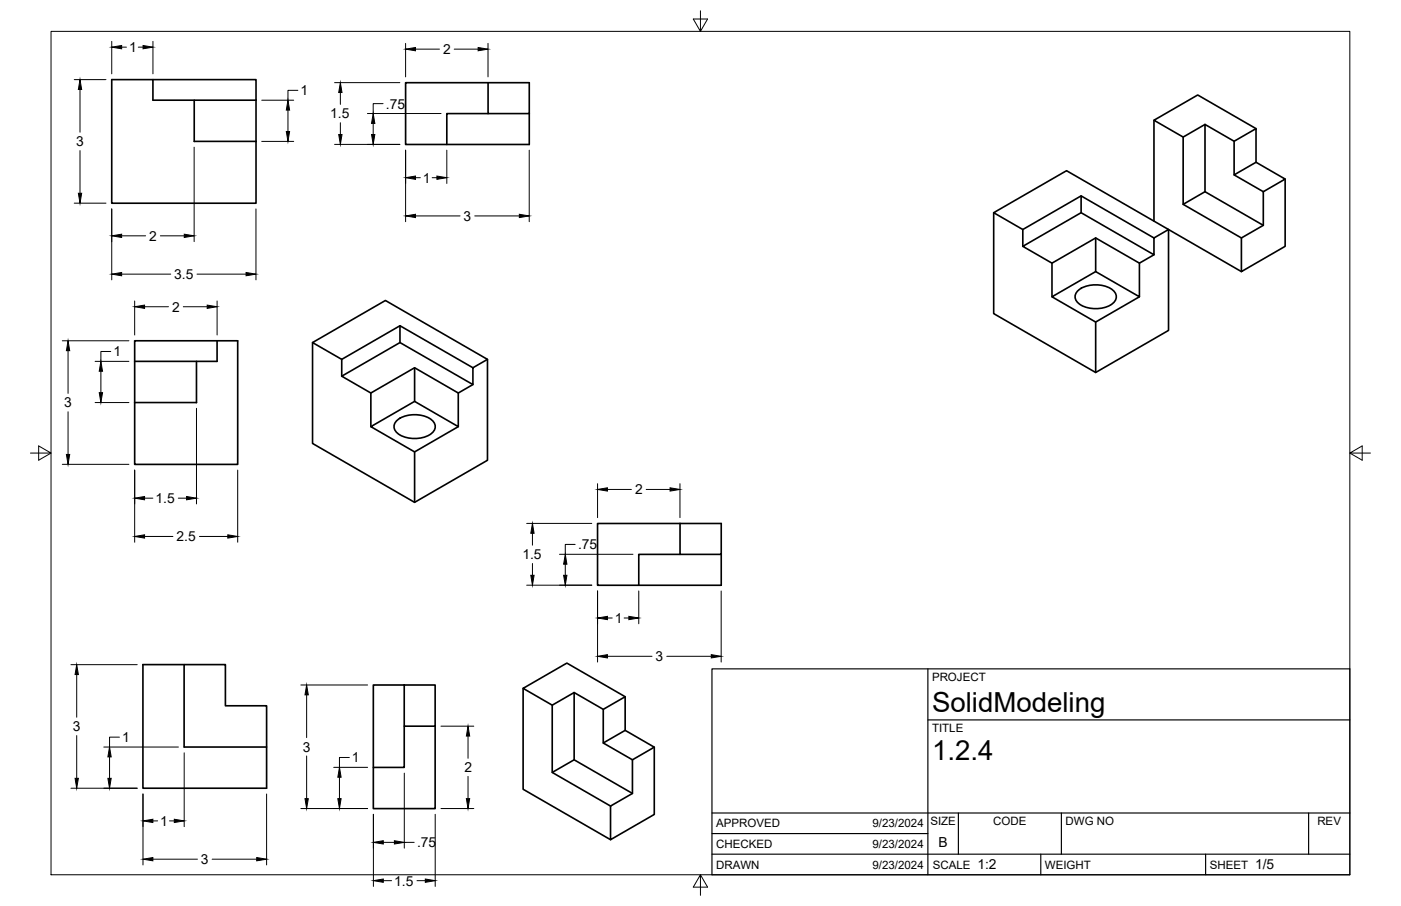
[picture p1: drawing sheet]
<svg xmlns="http://www.w3.org/2000/svg" width="432mm" height="279mm" viewBox="0 0 432 279" stroke-linecap="round" stroke-linejoin="round" font-family="sans-serif">
<!-- layer: Visible -->
<g fill="none" stroke="#000" stroke-width=".51">
<path d="M47.1 24.6h31.8v6.3M59.9 30.9v12.7h19M78.9 30.9h-31.8v-6.3h-12.7v38.1h44.5v-19.1M78.9 30.9v12.7M150.4 25.5h12.7v9.5h-12.7zM150.4 35h-12.7v9.6M150.4 25.5h-25.4v19.1h38.1v-9.6M355.7 37.1v31.1M371.4 38.4l-6.7 3.9v20.7l6.7-3.9M387.1 39.7l-18-10.4-13.4 7.8 9 5.2M380.4 53.9l6.7-3.9 9 5.2-6.7 3.9zM380.4 43.6l-9-5.2v20.7l18 10.4"/>
<path d="M387.1 50v-10.3l-6.7 3.9v10.3M396.1 55.2v20.8l-13.5 7.8v-10.4l6.8-3.9v-10.4M306.3 65.6v31.1l31.4 18.2 22.5-13v-31.1l22.4 13M315.2 70.8v5.2M333.2 60.4l22.5 13v5.2l-22.5-13zM333.2 65.6l-18 10.4 9 5.2 13.5-7.8 13.5 7.8 4.5-2.6M333.2 60.4l-18 10.4-8.9-5.2 22.4-13 31.5 18.2-4.5 2.6M337.7 73.4v10.4l13.5 7.7v-10.3M364.7 63l17.9 10.4M324.2 81.2v10.3M332.5 89.4a9.1 9.1 0 0 1 11 .6 2.62 2.62 0 0 1-1.3 4.1 9.2 9.2 0 0 1-10.3-1.1 2.44 2.44 0 0 1 .6-3.6zM337.7 83.8l-13.5 7.7 13.5 7.8 13.5-7.8"/>
<path d="M337.7 99.3v15.6M41.5 111.4v-6.3h31.8v38.1h-31.8v-19.1M41.5 111.4v12.8M60.6 111.4v12.8l-19.1-.1M66.9 105.1v6.3h-25.4M96.3 105.6v31.2l31.5 18.1 22.4-13v-31.1M105.3 110.8v5.2M123.3 100.5l22.5 12.9v5.2l-22.5-13zM123.3 105.6l-18 10.4 9 5.2 13.5-7.8 13.4 7.8 4.6-2.6M123.3 100.5l-18 10.3-9-5.2 22.5-12.9 31.4 18.1-4.4 2.6M127.8 113.4v10.4l13.4 7.8v-10.4M114.3 121.2v10.4"/>
<path d="M122.6 129.5a9.1 9.1 0 0 1 11 .5 2.62 2.62 0 0 1-1.3 4.2 9.2 9.2 0 0 1-10.3-1.1 2.44 2.44 0 0 1 .6-3.6zM127.8 123.8l-13.5 7.8 13.5 7.8 13.4-7.8M127.8 139.4v15.5M209.6 161.4h12.7v9.6h-12.7zM209.6 171h-12.7v9.5M209.6 161.4h-25.4v19.1h38.1v-9.5M56.7 205h-12.7v38.1h38.2v-25.4h-12.7v-12.7h-12.8v25.4h25.5M124.6 211.2h9.5v12.7h-9.5zM124.6 211.2h-9.5v25.5M161.2 212.3v31.1l27 15.6M177 213.6l-6.8 3.9v20.7l6.8-3.9M185.9 218.8l-8.9-5.2v20.7l17.9 10.4"/>
<path d="M192.7 214.9l-18-10.4-13.5 7.8 9 5.2M124.6 223.9v12.8h-9.5v12.7h19v-25.5M170.2 238.2l18 10.4M185.9 229.1l6.8-3.9 9 5.2-6.8 3.9zM192.7 225.2v-10.3l-6.8 3.9v10.3M201.7 230.4v20.8l-13.5 7.8v-10.4l6.7-3.9v-10.4"/>
</g>
<!-- layer: Border -->
<path d="M15.7 9.7h400.3v260.1h-400.3zM215.9 3.3v6.4l-2.2-3.8h4.4l-2.2 3.8M9.4 139.7h6.3l-3.8-2.2v4.4l3.8-2.2M416 139.7l3.8 2.2v-4.4l-3.8 2.2h6.4M215.9 269.8l2.2 3.8h-4.4l2.2-3.8v6.3" fill="none" stroke="#000" stroke-width=".31"/>
<!-- layer: Titleblock -->
<path d="M219.4 206.3h196.6v63.5h-196.6zM286 206.3v63.5M286 222h130M219.4 257.1h66.6M219.4 250.7h196.6M295.4 250.7v12.7M327.1 250.7v12.7M403.3 250.7v12.7M219.4 263.4h196.6M320.8 263.4v6.4M371.6 263.4v6.4" fill="none" stroke="#000" stroke-width=".36"/>
<!-- layer: FD_Dimensions -->
<g fill="none" stroke="#000" stroke-width=".31">
<path d="M34.4 12.8v10M37.5 14.5h1.5M42.6 14.5h1.5M47.1 12.8v10M125 13.4v10.3M128.1 15.2h7.3M140 15.2h7.4M150.4 13.4v10.3M22.9 24.6h9.8M24.7 27.6v13.2M80.7 30.9h9.8M88.8 34v6.6"/>
<path d="M91.8 27.9h-3v3M103.1 25.5h20.1M104.9 28.5v3.7M104.9 37.8v3.7M113.2 35h22.7M115 38.1v3.4M118.1 32h-3.1v3M24.7 46.4v13.2M59.8 45.4v29.1M80.7 43.6h9.8M103.1 44.5h20.1M125 46.3v22.1"/>
<path d="M128.1 54.8h1.4M133.2 54.8h1.5M137.7 46.3v10.3M163.1 46.3v22.1M22.9 62.7h9.8M34.4 64.4v21.9M37.5 72.7h7.4M49.4 72.7h7.4M78.9 64.4v21.9M128.1 66.6h13.7M146.3 66.6h13.8M37.5 84.5h15.1"/>
<path d="M41.5 92.8v10.5M44.6 94.6h7.3M56.5 94.6h7.4M60.7 84.5h15.1M66.9 92.8v10.5M19.2 105.1h20.5M21 108.1v13.2M29.3 111.4h10.4M31.1 114.5v6.6M34.1 108.4h-3v3M21 127v13.1M29.3 124.1h10.4"/>
<path d="M60.6 125.9v29.5M19.2 143.2h20.5M41.5 145v22.2M44.6 153.6h2.5M54.9 153.6h2.6M73.3 145v22.2M184.2 149.2v10.4M187.2 150.9h7.4M199.2 150.9h7.3M209.6 149.2v10.4M44.6 165.4h8.7M61.5 165.4h8.7"/>
<path d="M162.3 161.4h20.1M164.1 164.5v3.6M164.1 173.8v3.6M172.4 170.9h22.7M174.2 174v3.4M177.3 167.9h-3.1v3M162.3 180.5h20.1M184.2 182.2v22M187.2 190.6h1.5M192.4 190.6h1.4M196.9 182.2v10.2M222.3 182.2v22"/>
<path d="M21.9 205h20.4M23.6 208v13.2M92.7 211.2h20.6M94.5 214.3v13.2M187.2 202.4h13.8M205.5 202.4h13.7M23.6 226.8v13.2M32 230.4h23M33.8 233.4v6.6M36.8 227.3h-3v3.1M56.8 232.2v22.7M94.5 233.1v13.2"/>
<path d="M102.8 236.6h10.5M104.6 239.7v6.6M107.7 233.6h-3.1v3M124.6 238.4v23.2M135.9 223.9h10.1M144.3 227v6.8M144.3 239.4v6.9M21.9 243.1h20.4M44.1 244.9v21.8M47.1 253.2h1.5M52.2 253.2h1.5M82.2 244.9v21.8"/>
<path d="M92.7 249.3h20.6M115.1 251.1v22.3M118.1 259.8h3.5M124.6 259.8h3.1M134.1 251.1v22.3M135.9 249.3h10.1M47.1 265h13.8M65.4 265h13.7M118.1 271.6h2.6M128.5 271.6h2.6"/>
</g>
<g fill="#000" stroke="#000" stroke-width=".31">
<path d="M34.4 14.5l3.1-.5v1zM44.1 14l3 .5-3 .5zM125 15.2l3.1-.6v1.1zM147.4 14.6l3 .6-3 .5zM24.7 24.6l.5 3h-1zM88.8 30.9l.5 3.1h-1.1zM104.9 25.5l.5 3h-1zM115 35l.5 3.1h-1zM24.2 59.6h1l-.5 3.1zM88.2 40.6h1.1l-.5 3zM104.4 41.5h1l-.5 3zM114.5 41.5h1l-.5 3z"/>
<path d="M125 54.8l3.1-.5v1zM134.7 54.3l3 .5-3 .5zM34.4 72.7l3.1-.5v1zM56.8 72.2l3 .5-3 .5zM125 66.6l3.1-.5v1zM160.1 66.1l3 .5-3 .5zM34.4 84.5l3.1-.5v1zM41.5 94.6l3.1-.5v1zM63.9 94.1l3 .5-3 .5zM75.8 84l3.1 .5-3.1 .5zM21 105.1l.5 3h-1zM31.1 111.4l.5 3.1h-1z"/>
<path d="M30.6 121.1h1l-.5 3zM20.5 140.1h1l-.5 3.1zM41.5 153.6l3.1-.5v1zM57.5 153.1l3.1 .5-3.1 .5zM184.2 150.9l3-.5v1zM206.5 150.4l3.1 .5-3.1 .5zM41.5 165.4l3.1-.5v1zM70.2 164.9l3.1 .5-3.1 .5zM163.6 177.4h1l-.5 3.1zM164.1 161.4l.5 3.1h-1zM173.7 177.4h1l-.5 3.1zM174.2 170.9l.5 3.1h-1z"/>
<path d="M184.2 190.6l3-.5v1zM193.8 190.1l3.1 .5-3.1 .5zM23.6 205l.6 3h-1.1zM94.5 211.2l.5 3.1h-1zM184.2 202.4l3-.5v1zM219.2 201.9l3.1 .5-3.1 .5zM33.8 230.4l.5 3h-1zM104.6 236.6l.5 3.1h-1zM144.3 223.9l.5 3.1h-1.1zM23.1 240h1.1l-.6 3.1zM33.3 240h1l-.5 3.1zM44.1 253.2l3-.6v1.1z"/>
<path d="M53.7 252.6l3.1 .6-3.1 .5zM94 246.3h1l-.5 3zM104.1 246.3h1l-.5 3zM115.1 259.8l3-.5v1zM121.6 259.3l3 .5-3 .5zM143.7 246.3h1.1l-.5 3zM44.1 265l3-.5v1zM79.1 264.5l3.1 .5-3.1 .5zM115.1 271.6l3-.5v1zM131.1 271.1l3 .5-3 .5z"/>
</g>
<g font-size="8.5">
<text x="287.3" y="219.5">SolidModeling</text>
<text x="287.3" y="234.5">1.2.4</text>
</g>
<g font-size="4.3">
<text x="39.8" y="16.1">1</text>
<text x="136.6" y="16.7">2</text>
<text x="92.6" y="29.4">1</text>
<text x="119" y="33.5">.75</text>
<text x="101.8" y="36.5">1.5</text>
<text x="23.5" y="45.1">3</text>
<text x="130.3" y="56.3">1</text>
<text x="142.9" y="68.1">3</text>
<text x="46" y="74.3">2</text>
<text x="53.7" y="86">3.5</text>
<text x="53.1" y="96.1">2</text>
<text x="34.9" y="109.9">1</text>
<text x="19.8" y="125.6">3</text>
<text x="47.9" y="155.1">1.5</text>
<text x="195.7" y="152.5">2</text>
<text x="54.4" y="166.9">2.5</text>
<text x="161" y="172.4">1.5</text>
<text x="178.2" y="169.4">.75</text>
<text x="189.5" y="192.1">1</text>
<text x="202.1" y="203.9">3</text>
<text x="22.5" y="225.5">3</text>
<text x="37.6" y="228.9">1</text>
<text x="93.3" y="231.8">3</text>
<text x="108.5" y="235.1">1</text>
<text x="143.1" y="238.2">2</text>
<text x="49.4" y="254.7">1</text>
<text x="128.5" y="261.3">.75</text>
<text x="289.3" y="261.2">B</text>
<text x="61.9" y="266.5">3</text>
<text x="301.2" y="268.1">1:2</text>
<text x="386.8" y="268.1">1/5</text>
<text x="121.5" y="273.1">1.5</text>
</g>
<g font-size="3.5">
<text x="287.3" y="210.1">PROJECT</text>
<text x="287.3" y="225.8">TITLE</text>
<text x="220.7" y="255.2">APPROVED</text>
<text x="268.9" y="255.2">9/23/2024</text>
<text x="286.7" y="254.5">SIZE</text>
<text x="306.1" y="254.5">CODE</text>
<text x="328.4" y="254.5">DWG NO</text>
<text x="406" y="254.5">REV</text>
<text x="220.7" y="261.5">CHECKED</text>
<text x="268.9" y="261.5">9/23/2024</text>
<text x="220.7" y="267.9">DRAWN</text>
<text x="268.9" y="267.9">9/23/2024</text>
<text x="287.5" y="267.9">SCALE</text>
<text x="322.1" y="267.9">WEIGHT</text>
<text x="372.9" y="267.9">SHEET</text>
</g>
</svg>
